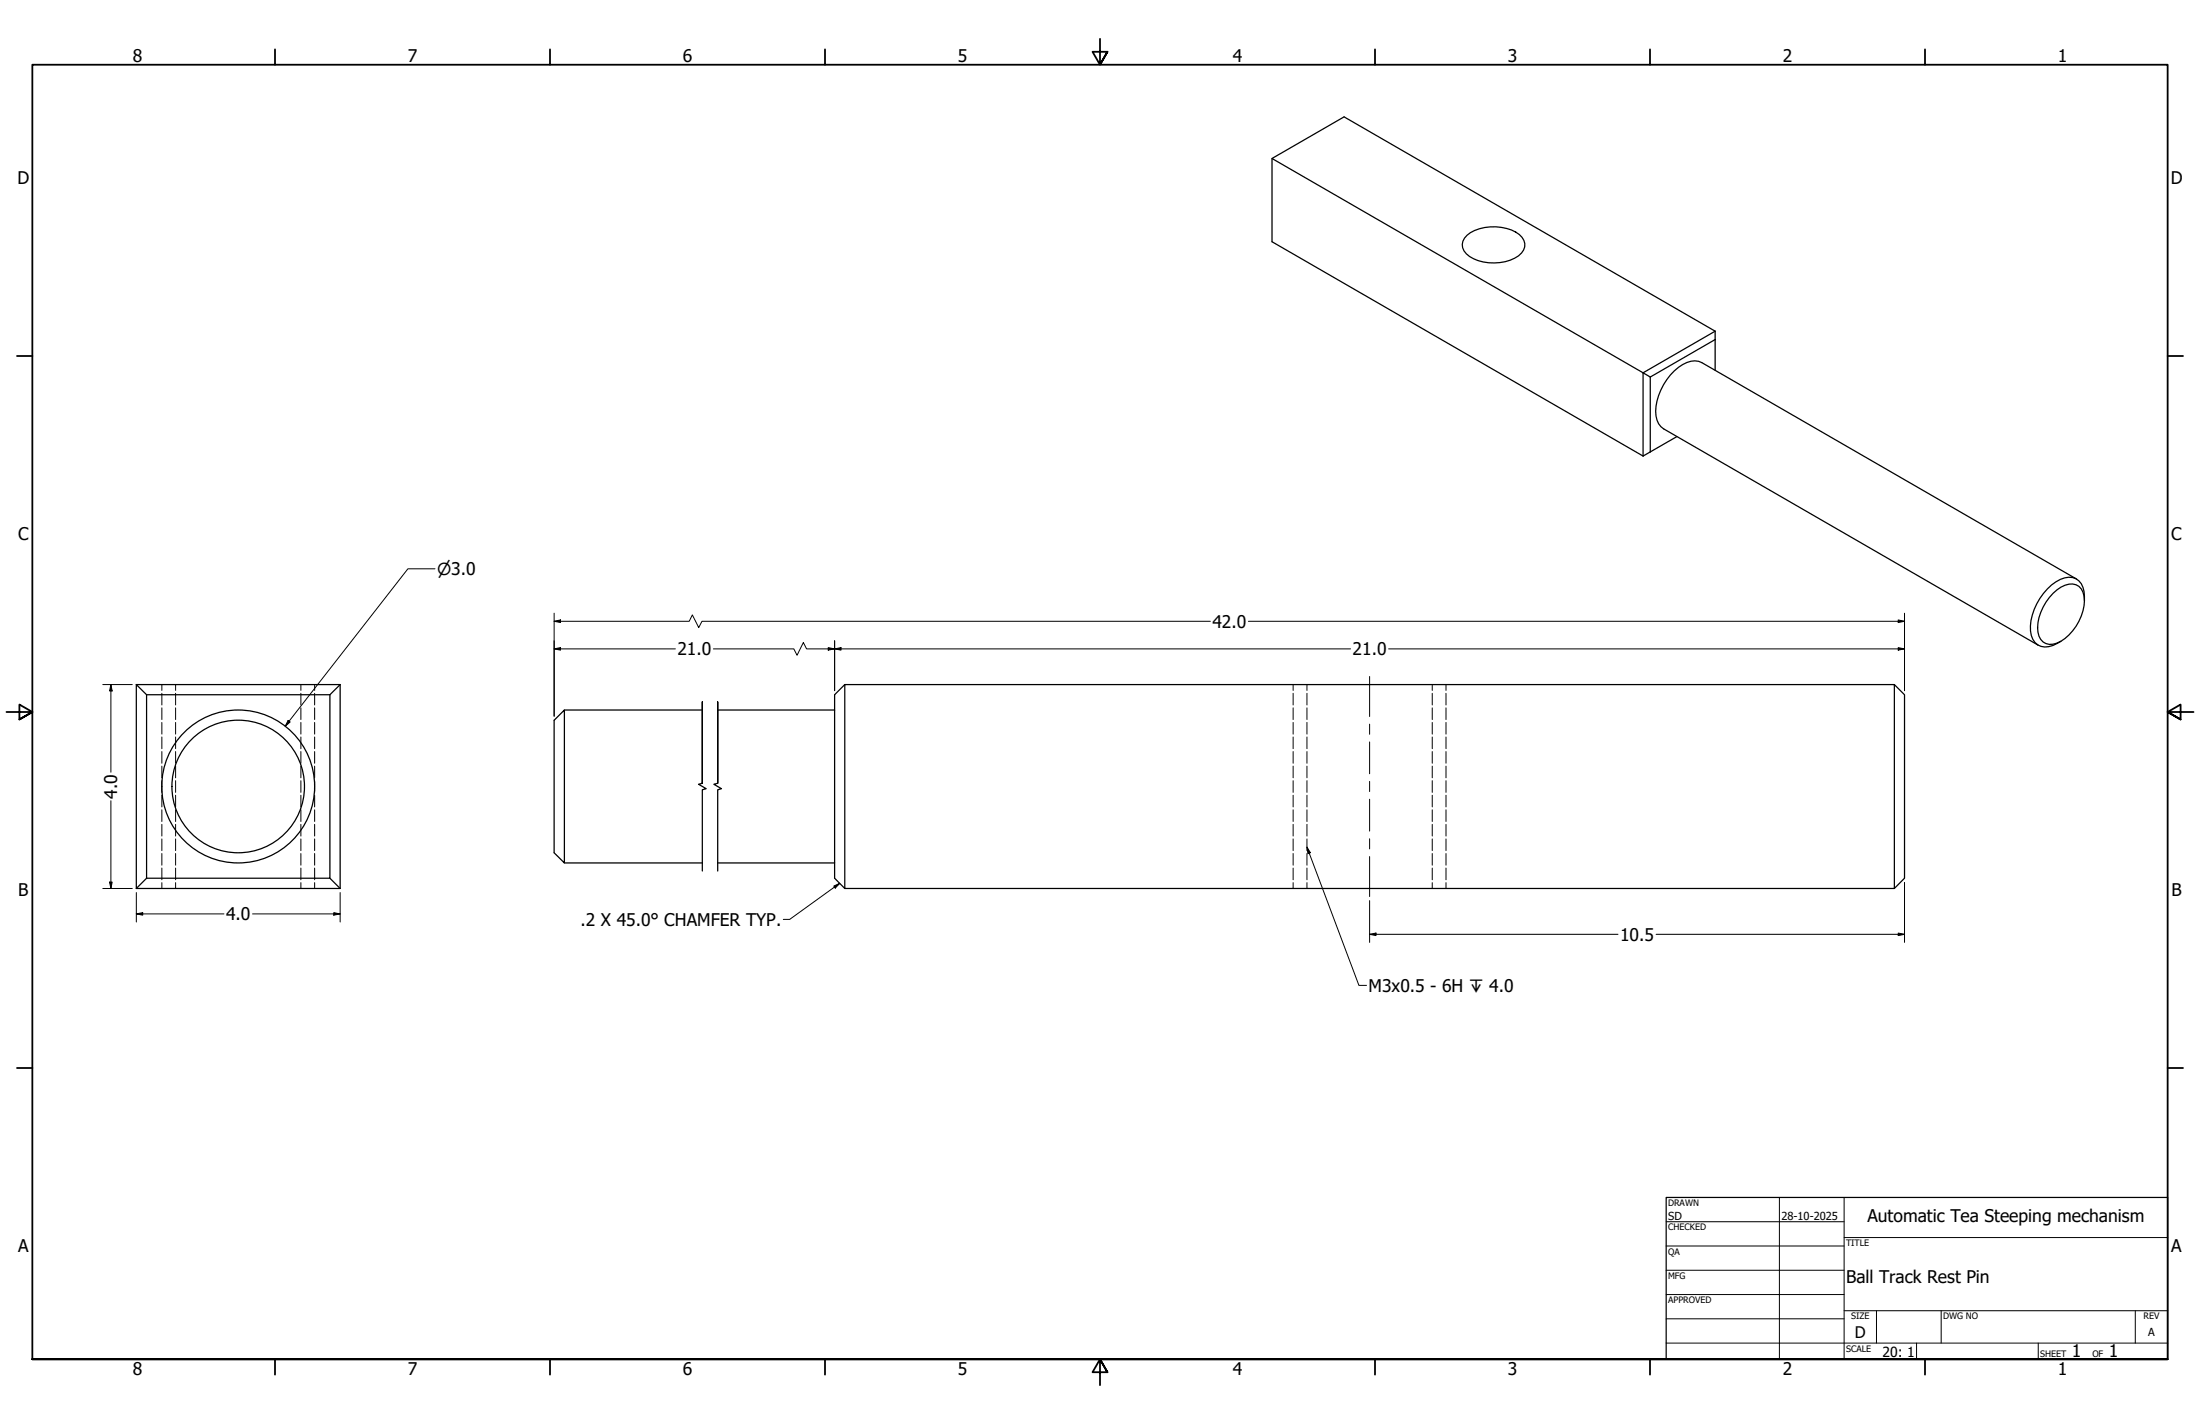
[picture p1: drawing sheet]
<svg xmlns="http://www.w3.org/2000/svg" width="864mm" height="559mm" viewBox="0 0 864 559" stroke-linecap="round" stroke-linejoin="round" font-family="sans-serif">
<!-- layer: Hidden (ANSI) -->
<g fill="none" stroke="#000" stroke-width=".39">
<path d="M68.9 268.6v2.3M68.9 272.1v4.5M68.9 277.8v4.6M118.1 268.6v2.3M118.1 272.1v4.5M118.1 277.8v4.6M513 268.6v2.3M513 272.1v4.5M513 277.8v4.6M562.2 268.6v2.3M562.2 272.1v4.5M562.2 277.8v4.6"/>
<path d="M68.9 283.5v4.6M68.9 289.2v4.6M68.9 294.9v4.6M118.1 283.5v4.6M118.1 289.2v4.6M118.1 294.9v4.6M513 283.5v4.6M513 289.2v4.6M513 294.9v4.6M562.2 283.5v4.6M562.2 289.2v4.6M562.2 294.9v4.6"/>
<path d="M68.9 300.6v4.6M68.9 306.4v4.5M68.9 312.1v4.6M68.9 317.8v4.6M118.1 300.6v4.6M118.1 306.4v4.5M118.1 312.1v4.6M118.1 317.8v4.6M513 300.6v4.6M513 306.4v4.5M513 312.1v4.6M513 317.8v4.6"/>
<path d="M562.2 300.6v4.6M562.2 306.4v4.5M562.2 312.1v4.6M562.2 317.8v4.6M68.9 323.5v4.6M68.9 329.2v4.6M68.9 334.9v4.6M118.1 323.5v4.6M118.1 329.2v4.6M118.1 334.9v4.6M513 323.5v4.6M513 329.2v4.6"/>
<path d="M513 334.9v4.6M562.2 323.5v4.6M562.2 329.2v4.6M562.2 334.9v4.6M68.9 340.6v4.6M68.9 346.4v2.3M118.1 340.6v4.6M118.1 346.4v2.3M513 340.6v4.6M513 346.4v2.3M562.2 340.6v4.6M562.2 346.4v2.3"/>
</g>
<!-- layer: Hidden Narrow (ANSI) -->
<g fill="none" stroke="#000" stroke-width=".39">
<path d="M63.5 268.6v2.3M63.5 272.1v4.5M63.5 277.8v4.6M123.5 268.6v2.3M123.5 272.1v4.5M123.5 277.8v4.6M507.6 268.6v2.3M507.6 272.1v4.5M507.6 277.8v4.6M567.6 268.6v2.3M567.6 272.1v4.5M567.6 277.8v4.6"/>
<path d="M63.5 283.5v4.6M63.5 289.2v4.6M63.5 294.9v4.6M123.5 283.5v4.6M123.5 289.2v4.6M123.5 294.9v4.6M507.6 283.5v4.6M507.6 289.2v4.6M507.6 294.9v4.6M567.6 283.5v4.6M567.6 289.2v4.6M567.6 294.9v4.6"/>
<path d="M63.5 300.6v4.6M63.5 306.4v4.5M63.5 312.1v4.6M63.5 317.8v4.6M123.5 300.6v4.6M123.5 306.4v4.5M123.5 312.1v4.6M123.5 317.8v4.6M507.6 300.6v4.6M507.6 306.4v4.5M507.6 312.1v4.6M507.6 317.8v4.6"/>
<path d="M567.6 300.6v4.6M567.6 306.4v4.5M567.6 312.1v4.6M567.6 317.8v4.6M63.5 323.5v4.6M63.5 329.2v4.6M63.5 334.9v4.6M123.5 323.5v4.6M123.5 329.2v4.6M123.5 334.9v4.6M507.6 323.5v4.6M507.6 329.2v4.6"/>
<path d="M507.6 334.9v4.6M567.6 323.5v4.6M567.6 329.2v4.6M567.6 334.9v4.6M63.5 340.6v4.6M63.5 346.4v2.3M123.5 340.6v4.6M123.5 346.4v2.3M507.6 340.6v4.6M507.6 346.4v2.3M567.6 340.6v4.6M567.6 346.4v2.3"/>
</g>
<!-- layer: Visible (ANSI) -->
<g fill="none" stroke="#000" stroke-width=".49">
<path d="M499.3 62.2l145.7 84.1M575.9 92.3a18.1 18.1 0 0 1 20.5-.3 4.9 4.9 0 0 1-.3 8.4 18.1 18.1 0 0 1-20.5-.8 4.7 4.7 0 0 1 .3-7.3zM673.3 130l-145.7-84.1-28.3 16.3v32.7l145.7 84.1M673.3 133.2l-25.5 14.8M673.3 130l-28.3 16.3M673.3 130v15.3M645 146.3v32.7M645 146.3l2.8 1.7M647.8 148v29.3M658.3 171.3l-13.3 7.7M805.9 232.9a9.2 9.2 0 0 1 9.1-3.4 7.1 7.1 0 0 1 3.1 8.1 19.8 19.8 0 0 1-10.7 14.8 5.1 5.1 0 0 1-7.4-4.3 19.5 19.5 0 0 1 5.9-15.2zM815.1 227.2l-147-84.9a8.5 8.5 0 0 0-9.2 1.8 22.9 22.9 0 0 0-8.8 19.2 6.7 6.7 0 0 0 2.9 5l147.1 84.9"/>
<path d="M818.2 235.7a8.6 8.6 0 0 0-3.3-8.6 9.2 9.2 0 0 0-9.6 2.5 23.4 23.4 0 0 0-8.2 18 6 6 0 0 0 8.8 5.7l3.1-1.7M53.5 268.6h80M53.5 268.6v80.1M53.5 268.6l4 4M57.5 272.6h72M57.5 272.6v72M129.5 272.6v72h-72M133.5 268.6v80.1M133.5 268.6l-4 4M221.5 278.6h54.2M281.7 278.6h45.9M331.6 268.6h412v80.1h-412z"/>
<path d="M331.6 268.6l-4 4v72l4 4.1M743.6 268.6l4 4v72l-4 4.1M217.5 282.6l4-4v60l-4-4zM221.5 338.6h54.2M281.7 338.6h45.9M53.5 348.7h80M57.5 344.6l-4 4.1M129.5 344.6l4 4.1"/>
<circle cx="93.5" cy="308.6" r="26"/>
<circle cx="93.5" cy="308.6" r="30"/>
</g>
<!-- layer: Break Line (ANSI) -->
<path d="M275.7 307.4v-32v32l-1.5 .4 3 1.7-1.5 .4v31.9M281.7 307.4v-32v32l-1.5 .4 3 1.7-1.5 .4v31.9" fill="none" stroke="#000" stroke-width=".49"/>
<!-- layer: Border (ANSI) -->
<g fill="none" stroke="#000" stroke-width=".71">
<path d="M107.9 19.4v6M215.9 19.4v6M323.8 19.4v6M431.8 15.2v10.2l-2.9-5.1h5.8l-2.9 5.1 2.9-5.1M539.8 19.4v6M647.7 19.4v6M755.6 19.4v6M6.7 139.7h6M850.9 139.7h6M2.5 279.4h10.2l-5.1-2.9v5.8l5.1-2.9-5.1 2.9M861.1 279.4h-10.2l5.1-2.9v5.8l-5.1-2.9 5.1 2.9M6.7 419.1h6"/>
<path d="M850.9 419.1h6M12.7 533.4v-508h838.2v508h-838.2h838.2M107.9 533.4v6M215.9 533.4v6M323.8 533.4v6M434.7 538.5l-2.9-5.1 2.9 5.1h-5.8l2.9-5.1v10.2M539.8 533.4v6M647.7 533.4v6M755.6 533.4v6"/>
</g>
<!-- layer: Title (ANSI) -->
<g fill="none" stroke="#000" stroke-width=".39">
<path d="M654 479.4h69.9M698.5 469.9v63.5M723.9 469.9v63.5M654 488.9h69.9M654 498.5h69.9M723.9 485.6h127M654 508h69.9M654 517.5h69.9M723.9 514.3h127M736.6 514.3v12.7M762 514.3v12.7M838.2 514.3v12.7"/>
<path d="M654 527h196.9M752.3 527v6.4M800.1 527v6.4"/>
</g>
<path d="M654 469.9h196.9v63.5h-196.9z" fill="none" stroke="#000" stroke-width=".49"/>
<!-- layer: Dimension (ANSI) -->
<g fill="none" stroke="#000" stroke-width=".39">
<path d="M170.7 223.2h-10.6l-48.1 61.8M217.5 243.8l2.5-.5v1zM217.5 243.8h53l1.3-2.5 2.5 5 1.3-2.5h199.5M217.5 254.6l2.5-.5v1zM217.5 240.6v40.5M217.5 254.6h47.6M280 254.6h31.6l1.3 2.5 2.4-5 1.3 2.5h213.6M325.1 254.1l2.5 .5-2.5 .5zM327.6 254.6l2.5-.5v1zM327.6 251.5v19.5M490 243.8h257.6M545.1 254.6h202.5"/>
<path d="M745.1 243.3l2.5 .5-2.5 .5zM745.1 254.1l2.5 .5-2.5 .5zM747.6 240.6v30.4M40.4 268.6h11.5M43.5 268.6l.5 2.5h-1zM43.5 268.6v34.4M113.1 282.7l.8 .6-1.9 1.7zM43.5 314.2v34.5M40.4 348.7h11.5M43 346.1h1l-.5 2.6zM53.5 358.6l2.5-.5v1zM53.5 358.6h34.4"/>
<path d="M53.5 350.2v11.6M99.1 358.6h34.4M131 358.1l2.5 .5-2.5 .5zM133.5 350.2v11.6M537.6 353.4v16.4M747.6 346.3v23.5M537.6 366.6l2.5-.5v1zM537.6 366.6h97.5M650.1 366.6h97.5M745.1 366.1l2.5 .5-2.5 .5z"/>
</g>
<g fill="#000">
<path d="M217.5 243.8l2.5-.5v1z" fill-rule="evenodd"/>
<path d="M217.5 254.6l2.5-.5v1z" fill-rule="evenodd"/>
<path d="M325.1 254.1l2.5 .5-2.5 .5z" fill-rule="evenodd"/>
<path d="M327.6 254.6l2.5-.5v1z" fill-rule="evenodd"/>
<path d="M745.1 243.3l2.5 .5-2.5 .5z" fill-rule="evenodd"/>
<path d="M745.1 254.1l2.5 .5-2.5 .5z" fill-rule="evenodd"/>
<path d="M43.5 268.6l.5 2.5h-1z" fill-rule="evenodd"/>
<path d="M113.1 282.7l.8 .6-1.9 1.7z" fill-rule="evenodd"/>
<path d="M43 346.1h1l-.5 2.6z" fill-rule="evenodd"/>
<path d="M53.5 358.6l2.5-.5v1z" fill-rule="evenodd"/>
<path d="M131 358.1l2.5 .5-2.5 .5z" fill-rule="evenodd"/>
<path d="M537.6 366.6l2.5-.5v1z" fill-rule="evenodd"/>
<path d="M745.1 366.1l2.5 .5-2.5 .5z" fill-rule="evenodd"/>
</g>
<!-- layer: Symbol (ANSI) -->
<path d="M513 332.4l1.4 2.2-1 .4zM513 332.4l20.4 54.3h3M327.3 347.7l2.3-1.1-1.7 1.9zM329.6 346.6l-19.6 14.2h-2.5" fill="none" stroke="#000" stroke-width=".39"/>
<g fill="#000">
<path d="M513 332.4l1.4 2.2-1 .4z" fill-rule="evenodd"/>
<path d="M327.3 347.7l2.3-1.1-1.7 1.9z" fill-rule="evenodd"/>
</g>
<!-- layer: Centerline (ANSI) -->
<path d="M537.6 265.5v15.7M537.6 284.2v3.9M537.6 291.1v12.5M537.6 306.6v4M537.6 313.6v12.5M537.6 329.1v4M537.6 336.1v15.7" fill="none" stroke="#000" stroke-width=".39"/>
<g font-size="6.8">
<text x="52.1" y="24.4">8</text>
<text x="160.1" y="24.4">7</text>
<text x="268" y="24.4">6</text>
<text x="376" y="24.4">5</text>
<text x="483.9" y="24.4">4</text>
<text x="591.9" y="24.4">3</text>
<text x="699.8" y="24.4">2</text>
<text x="807.8" y="24.4">1</text>
<text x="6.8" y="72.4">D</text>
<text x="852.1" y="72.4">D</text>
<text x="7.1" y="212.1">C</text>
<text x="852.3" y="212.1">C</text>
<text x="475.9" y="246.3">42.0</text>
<text x="265.9" y="257.1">21.0</text>
<text x="531" y="257.1">21.0</text>
<text x="46" y="313.4" transform="rotate(-90 46 313.4)">4.0</text>
<text x="7.2" y="351.8">B</text>
<text x="852.4" y="351.8">B</text>
<text x="88.7" y="361.1">4.0</text>
<text x="227.9" y="363.3">.2 X 45.0° CHAMFER TYP.</text>
<text x="636" y="369.1">10.5</text>
<text x="537.2" y="389.1">M3x0.5 - 6H ↧ 4.0</text>
<text x="733" y="479.7">Automatic Tea Steeping mechanism</text>
<text x="7.1" y="491.5">A</text>
<text x="852.3" y="491.5">A</text>
<text x="724.7" y="503.6">Ball Track Rest Pin</text>
<text x="813.3" y="532.6">1</text>
<text x="827.8" y="532.6">1</text>
<text x="52.1" y="539.4">8</text>
<text x="160.1" y="539.4">7</text>
<text x="268" y="539.4">6</text>
<text x="376" y="539.4">5</text>
<text x="483.9" y="539.4">4</text>
<text x="591.9" y="539.4">3</text>
<text x="699.8" y="539.4">2</text>
<text x="807.8" y="539.4">1</text>
</g>
<text font-size="6.5" x="171.6" y="225.6">⌀3.0</text>
<text font-size="6.3" x="728.1" y="524.9">D</text>
<text font-size="5.5" x="738.9" y="532.6">20: 1</text>
<g font-size="4.3">
<text x="654.8" y="478.6">SD</text>
<text x="699.3" y="478.6">28-10-2025</text>
<text x="843.2" y="524.2">A</text>
</g>
<g font-size="3.5">
<text x="654.8" y="473.2">DRAWN</text>
<text x="654.8" y="482.8">CHECKED</text>
<text x="724.7" y="488.9">TITLE</text>
<text x="654.8" y="492.3">QA</text>
<text x="654.8" y="501.8">MFG</text>
<text x="654.8" y="511.4">APPROVED</text>
<text x="726.7" y="517.7">SIZE</text>
<text x="762.8" y="517.7">DWG NO</text>
<text x="841.4" y="517.7">REV</text>
<text x="724.7" y="530.4">SCALE</text>
<text x="800.9" y="532.6">SHEET</text>
<text x="821.3" y="532.6">OF</text>
</g>
</svg>
